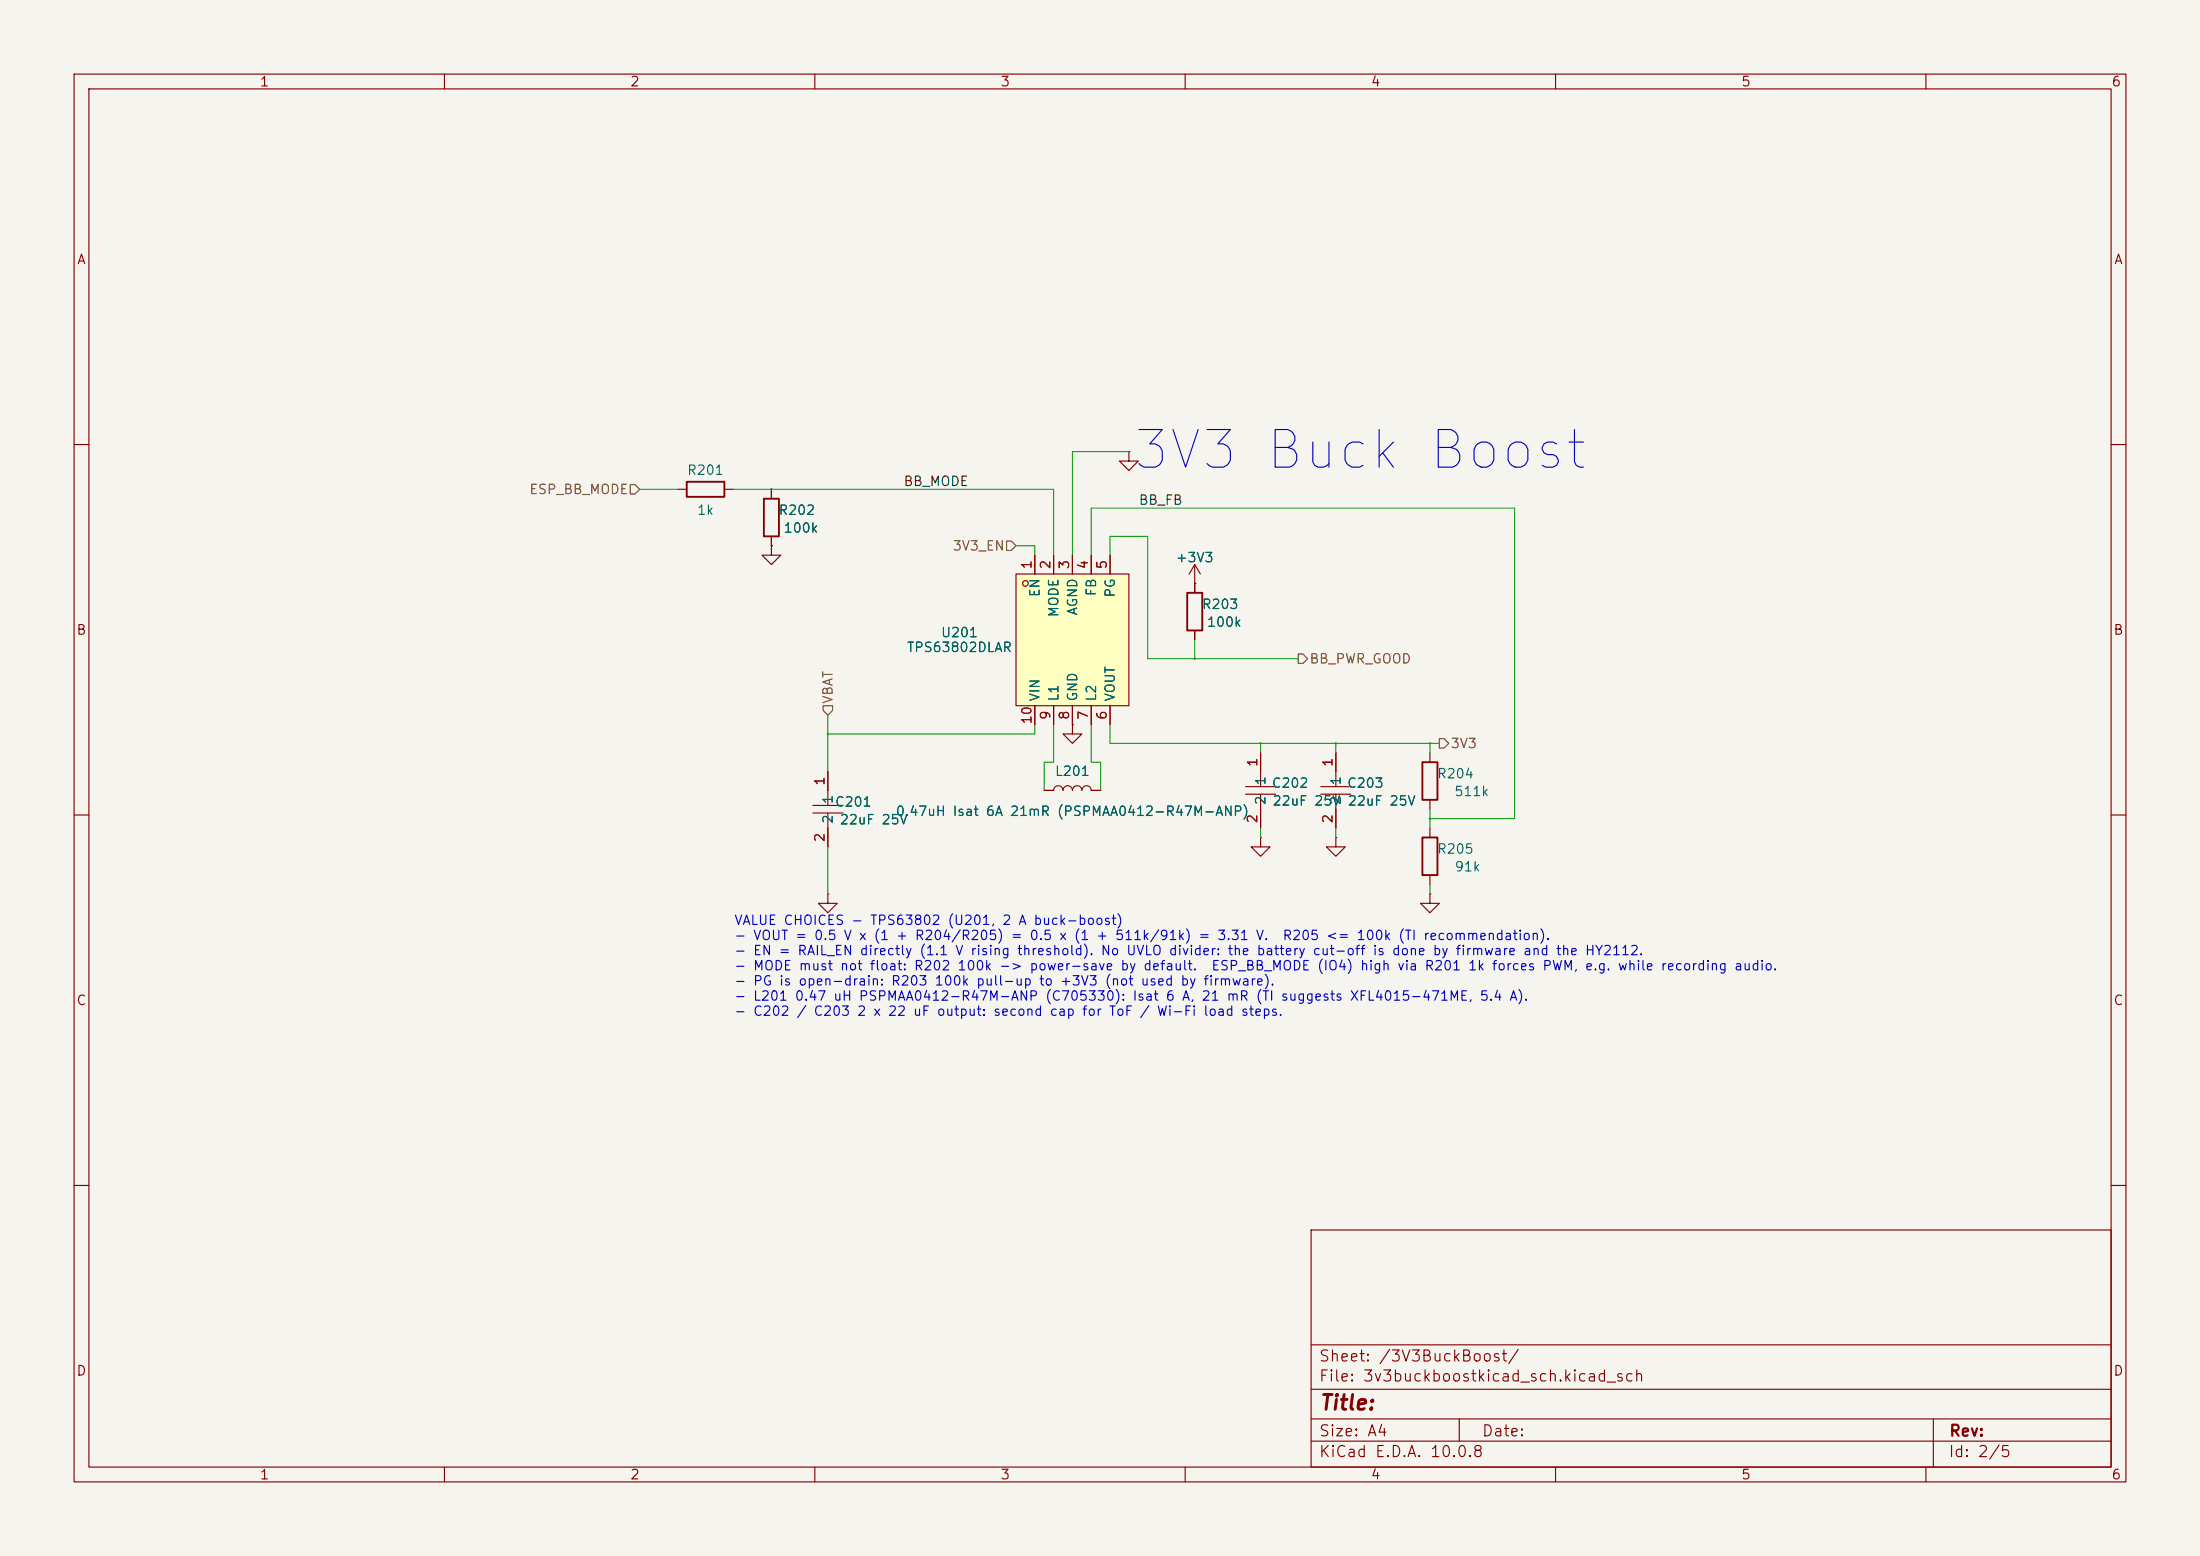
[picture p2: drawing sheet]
(kicad_sch
 (version 20260306)
 (generator "eeschema")
 (generator_version "10.0")
 (paper "A4")
 (lib_symbols
  (symbol "power:+3V3"
   (power global)
   (pin_numbers (hide yes))
   (pin_names
    (offset 0) (hide yes)) (exclude_from_sim no) (in_bom yes) (on_board yes)
   (in_pos_files yes)
   (duplicate_pin_numbers_are_jumpers no)
   (property "Reference" "#PWR" (at 0 -3.81 0) (show_name no) (do_not_autoplace no) (hide yes) (effects (font (size 1.27 1.27))))
   (property "Value" "+3V3" (at 0 3.556 0) (show_name no) (do_not_autoplace no) (effects (font (size 1.27 1.27))))
   (property "Footprint" "" (at 0 0 0) (show_name no) (do_not_autoplace no) (hide yes) (effects (font (size 1.27 1.27))))
   (property "Datasheet" "" (at 0 0 0) (show_name no) (do_not_autoplace no) (hide yes) (effects (font (size 1.27 1.27))))
   (property "Description" "Power symbol creates a global label with name \"+3V3\"" (at 0 0 0) (show_name no) (do_not_autoplace no) (hide yes) (effects (font (size 1.27 1.27))))
   (symbol "+3V3_0_1"
    (polyline (pts (xy -0.762 1.27) (xy 0 2.54)) (stroke (width 0) (type default)) (fill (type none)))
    (polyline (pts (xy 0 2.54) (xy 0.762 1.27)) (stroke (width 0) (type default)) (fill (type none)))
    (polyline (pts (xy 0 0) (xy 0 2.54)) (stroke (width 0) (type default)) (fill (type none))))
   (symbol "+3V3_1_1"
    (pin power_in line (at 0 0 90) (length 0) (name "" (effects (font (size 1.27 1.27)))) (number "1" (effects (font (size 1.27 1.27))))))
   (embedded_fonts no))
  (symbol "power:GND"
   (power global)
   (pin_numbers (hide yes))
   (pin_names
    (offset 0) (hide yes)) (exclude_from_sim no) (in_bom yes) (on_board yes)
   (in_pos_files yes)
   (duplicate_pin_numbers_are_jumpers no)
   (property "Reference" "#PWR" (at 0 -6.35 0) (show_name no) (do_not_autoplace no) (hide yes) (effects (font (size 1.27 1.27))))
   (property "Value" "GND" (at 0 -3.81 0) (show_name no) (do_not_autoplace no) (effects (font (size 1.27 1.27))))
   (property "Footprint" "" (at 0 0 0) (show_name no) (do_not_autoplace no) (hide yes) (effects (font (size 1.27 1.27))))
   (property "Datasheet" "" (at 0 0 0) (show_name no) (do_not_autoplace no) (hide yes) (effects (font (size 1.27 1.27))))
   (property "Description" "Power symbol creates a global label with name \"GND\" , ground" (at 0 0 0) (show_name no) (do_not_autoplace no) (hide yes) (effects (font (size 1.27 1.27))))
   (symbol "GND_0_1"
    (polyline (pts (xy 0 0) (xy 0 -1.27) (xy 1.27 -1.27) (xy 0 -2.54) (xy -1.27 -1.27) (xy 0 -1.27)) (stroke (width 0) (type default)) (fill (type none))))
   (symbol "GND_1_1"
    (pin power_in line (at 0 0 270) (length 0) (name "" (effects (font (size 1.27 1.27)))) (number "1" (effects (font (size 1.27 1.27))))))
   (embedded_fonts no))
  (symbol "sthymuli_jlc:CL21A226MAQNNNE" (exclude_from_sim no) (in_bom yes) (on_board yes)
   (in_pos_files yes)
   (duplicate_pin_numbers_are_jumpers no)
   (property "Reference" "C" (at 0 5.08 0) (show_name no) (do_not_autoplace no) (effects (font (size 1.27 1.27))))
   (property "Value" "CL21A226MAQNNNE" (at 0 -5.08 0) (show_name no) (do_not_autoplace no) (effects (font (size 1.27 1.27))))
   (property "Footprint" "sthymuli_jlc:C0805" (at 0 -7.62 0) (show_name no) (do_not_autoplace no) (hide yes) (effects (font (size 1.27 1.27))))
   (property "Datasheet" "https://lcsc.com/product-detail/Multilayer-Ceramic-Capacitors-MLCC-SMD-SMT_SAMSUNG_CL21A226MAQNNNE_22uF-226-20-25V_C45783.html" (at 0 -10.16 0) (show_name no) (do_not_autoplace no) (hide yes) (effects (font (size 1.27 1.27))))
   (property "Description" "" (at 0 0 0) (show_name no) (do_not_autoplace no) (hide yes) (effects (font (size 1.27 1.27))))
   (property "Manufacturer" "SAMSUNG(三星)" (at 0 -12.7 0) (show_name no) (do_not_autoplace no) (hide yes) (effects (font (size 1.27 1.27))))
   (property "MPN" "CL21A226MAQNNNE" (at 0 -15.24 0) (show_name no) (do_not_autoplace no) (hide yes) (effects (font (size 1.27 1.27))))
   (property "LCSC Part" "C45783" (at 0 -17.78 0) (show_name no) (do_not_autoplace no) (hide yes) (effects (font (size 1.27 1.27))))
   (symbol "CL21A226MAQNNNE_0_1"
    (polyline (pts (xy -0.51 0) (xy -2.54 0)) (stroke (width 0) (type default)) (fill (type none)))
    (polyline (pts (xy -0.51 -2.03) (xy -0.51 2.03)) (stroke (width 0) (type default)) (fill (type none)))
    (polyline (pts (xy 0.51 2.03) (xy 0.51 -2.03)) (stroke (width 0) (type default)) (fill (type none)))
    (polyline (pts (xy 2.54 0) (xy 0.51 0)) (stroke (width 0) (type default)) (fill (type none)))
    (pin passive line (at -5.08 0 0) (length 2.54) (name "1" (effects (font (size 1.27 1.27)))) (number "1" (effects (font (size 1.27 1.27)))))
    (pin passive line (at 5.08 0 180) (length 2.54) (name "2" (effects (font (size 1.27 1.27)))) (number "2" (effects (font (size 1.27 1.27))))))
   (embedded_fonts no))
  (symbol "sthymuli_jlc:L"
   (pin_numbers (hide yes))
   (pin_names
    (offset 1.016) (hide yes)) (exclude_from_sim no) (in_bom yes) (on_board yes)
   (in_pos_files yes)
   (duplicate_pin_numbers_are_jumpers no)
   (property "Reference" "L" (at -1.27 0 90) (show_name no) (do_not_autoplace no) (effects (font (size 1.27 1.27))))
   (property "Value" "L" (at 1.905 0 90) (show_name no) (do_not_autoplace no) (effects (font (size 1.27 1.27))))
   (property "Footprint" "" (at 0 0 0) (show_name no) (do_not_autoplace no) (hide yes) (effects (font (size 1.27 1.27))))
   (property "Datasheet" "" (at 0 0 0) (show_name no) (do_not_autoplace no) (hide yes) (effects (font (size 1.27 1.27))))
   (property "Description" "Inductor" (at 0 0 0) (show_name no) (do_not_autoplace no) (hide yes) (effects (font (size 1.27 1.27))))
   (symbol "L_0_1"
    (arc (start 0 2.54) (mid 0.6323 1.905) (end 0 1.27) (stroke (width 0) (type default)) (fill (type none)))
    (arc (start 0 1.27) (mid 0.6323 0.635) (end 0 0) (stroke (width 0) (type default)) (fill (type none)))
    (arc (start 0 0) (mid 0.6323 -0.635) (end 0 -1.27) (stroke (width 0) (type default)) (fill (type none)))
    (arc (start 0 -1.27) (mid 0.6323 -1.905) (end 0 -2.54) (stroke (width 0) (type default)) (fill (type none))))
   (symbol "L_1_1"
    (pin passive line (at 0 3.81 270) (length 1.27) (name "1" (effects (font (size 1.27 1.27)))) (number "1" (effects (font (size 1.27 1.27)))))
    (pin passive line (at 0 -3.81 90) (length 1.27) (name "2" (effects (font (size 1.27 1.27)))) (number "2" (effects (font (size 1.27 1.27))))))
   (embedded_fonts no))
  (symbol "sthymuli_jlc:R"
   (pin_numbers (hide yes))
   (pin_names
    (offset 0)) (exclude_from_sim no) (in_bom yes) (on_board yes)
   (in_pos_files yes)
   (duplicate_pin_numbers_are_jumpers no)
   (property "Reference" "R" (at 2.032 0 90) (show_name no) (do_not_autoplace no) (effects (font (size 1.27 1.27))))
   (property "Value" "R" (at 0 0 90) (show_name no) (do_not_autoplace no) (effects (font (size 1.27 1.27))))
   (property "Footprint" "" (at -1.778 0 90) (show_name no) (do_not_autoplace no) (hide yes) (effects (font (size 1.27 1.27))))
   (property "Datasheet" "" (at 0 0 0) (show_name no) (do_not_autoplace no) (hide yes) (effects (font (size 1.27 1.27))))
   (property "Description" "Resistor" (at 0 0 0) (show_name no) (do_not_autoplace no) (hide yes) (effects (font (size 1.27 1.27))))
   (symbol "R_0_1"
    (rectangle (start -1.016 -2.54) (end 1.016 2.54) (stroke (width 0.254) (type default)) (fill (type none))))
   (symbol "R_1_1"
    (pin passive line (at 0 3.81 270) (length 1.27) (name "" (effects (font (size 1.27 1.27)))) (number "1" (effects (font (size 1.27 1.27)))))
    (pin passive line (at 0 -3.81 90) (length 1.27) (name "" (effects (font (size 1.27 1.27)))) (number "2" (effects (font (size 1.27 1.27))))))
   (embedded_fonts no))
  (symbol "sthymuli_jlc:TPS63802DLAR" (exclude_from_sim no) (in_bom yes) (on_board yes)
   (in_pos_files yes)
   (duplicate_pin_numbers_are_jumpers no)
   (property "Reference" "U" (at 0 10.16 0) (show_name no) (do_not_autoplace no) (effects (font (size 1.27 1.27))))
   (property "Value" "TPS63802DLAR" (at 0 -10.16 0) (show_name no) (do_not_autoplace no) (effects (font (size 1.27 1.27))))
   (property "Footprint" "sthymuli_jlc:VSON-10_L3.0-W2.0-P0.50-TL" (at 0 -12.7 0) (show_name no) (do_not_autoplace no) (hide yes) (effects (font (size 1.27 1.27))))
   (property "Datasheet" "https://www.lcsc.com/datasheet/C2845237.pdf" (at 0 -15.24 0) (show_name no) (do_not_autoplace no) (hide yes) (effects (font (size 1.27 1.27))))
   (property "Description" "" (at 0 0 0) (show_name no) (do_not_autoplace no) (hide yes) (effects (font (size 1.27 1.27))))
   (property "Manufacturer" "TI(德州仪器)" (at 0 -17.78 0) (show_name no) (do_not_autoplace no) (hide yes) (effects (font (size 1.27 1.27))))
   (property "MPN" "TPS63802DLAR" (at 0 -20.32 0) (show_name no) (do_not_autoplace no) (hide yes) (effects (font (size 1.27 1.27))))
   (property "LCSC Part" "C2845237" (at 0 -22.86 0) (show_name no) (do_not_autoplace no) (hide yes) (effects (font (size 1.27 1.27))))
   (symbol "TPS63802DLAR_0_1"
    (rectangle (start -8.89 7.62) (end 8.89 -7.62) (stroke (width 0) (type default)) (fill (type background)))
    (circle (center -7.62 6.35) (radius 0.38) (stroke (width 0) (type default)) (fill (type none)))
    (pin input line (at -11.43 5.08 0) (length 2.54) (name "EN" (effects (font (size 1.27 1.27)))) (number "1" (effects (font (size 1.27 1.27)))))
    (pin input line (at -11.43 2.54 0) (length 2.54) (name "MODE" (effects (font (size 1.27 1.27)))) (number "2" (effects (font (size 1.27 1.27)))))
    (pin power_in line (at -11.43 0 0) (length 2.54) (name "AGND" (effects (font (size 1.27 1.27)))) (number "3" (effects (font (size 1.27 1.27)))))
    (pin input line (at -11.43 -2.54 0) (length 2.54) (name "FB" (effects (font (size 1.27 1.27)))) (number "4" (effects (font (size 1.27 1.27)))))
    (pin open_collector line (at -11.43 -5.08 0) (length 2.54) (name "PG" (effects (font (size 1.27 1.27)))) (number "5" (effects (font (size 1.27 1.27)))))
    (pin power_out line (at 11.43 -5.08 180) (length 2.54) (name "VOUT" (effects (font (size 1.27 1.27)))) (number "6" (effects (font (size 1.27 1.27)))))
    (pin passive line (at 11.43 -2.54 180) (length 2.54) (name "L2" (effects (font (size 1.27 1.27)))) (number "7" (effects (font (size 1.27 1.27)))))
    (pin power_in line (at 11.43 0 180) (length 2.54) (name "GND" (effects (font (size 1.27 1.27)))) (number "8" (effects (font (size 1.27 1.27)))))
    (pin passive line (at 11.43 2.54 180) (length 2.54) (name "L1" (effects (font (size 1.27 1.27)))) (number "9" (effects (font (size 1.27 1.27)))))
    (pin power_in line (at 11.43 5.08 180) (length 2.54) (name "VIN" (effects (font (size 1.27 1.27)))) (number "10" (effects (font (size 1.27 1.27))))))
   (embedded_fonts no)))
 (text "VALUE CHOICES - TPS63802 (U201, 2 A buck-boost)\n- VOUT = 0.5 V x (1 + R204/R205) = 0.5 x (1 + 511k/91k) = 3.31 V.  R205 <= 100k (TI recommendation).\n- EN = RAIL_EN directly (1.1 V rising threshold). No UVLO divider: the battery cut-off is done by firmware and the HY2112.\n- MODE must not float: R202 100k -> power-save by default.  ESP_BB_MODE (IO4) high via R201 1k forces PWM, e.g. while recording audio.\n- PG is open-drain: R203 100k pull-up to +3V3 (not used by firmware).\n- L201 0.47 uH PSPMAA0412-R47M-ANP (C705330): Isat 6 A, 21 mR (TI suggests XFL4015-471ME, 5.4 A).\n- C202 / C203 2 x 22 uF output: second cap for ToF / Wi-Fi load steps."
  (exclude_from_sim no)
  (at 99.06 123.698 0)
  (effects (font (size 1.27 1.27)) (justify left top)))
 (text "3V3 Buck Boost"
  (exclude_from_sim no)
  (at 183.642 60.96 0)
  (effects (font (size 5.08 5.08))))
 (junction
  (at 161.29 88.9)
  (diameter 0)
  (color 0 0 0 0))
 (junction
  (at 111.76 99.06)
  (diameter 0)
  (color 0 0 0 0))
 (junction
  (at 170.18 100.33)
  (diameter 0)
  (color 0 0 0 0))
 (junction
  (at 180.34 100.33)
  (diameter 0)
  (color 0 0 0 0))
 (junction
  (at 104.14 66.04)
  (diameter 0)
  (color 0 0 0 0))
 (junction
  (at 193.04 110.49)
  (diameter 0)
  (color 0 0 0 0))
 (junction
  (at 193.04 100.33)
  (diameter 0)
  (color 0 0 0 0))
 (wire
  (pts (xy 139.7 74.93) (xy 139.7 73.66))
  (stroke (width 0) (type default)))
 (wire
  (pts (xy 149.86 100.33) (xy 170.18 100.33))
  (stroke (width 0) (type default)))
 (wire
  (pts (xy 193.04 120.65) (xy 193.04 119.38))
  (stroke (width 0) (type default)))
 (wire
  (pts (xy 148.59 102.87) (xy 148.59 106.68))
  (stroke (width 0) (type default)))
 (wire
  (pts (xy 147.32 102.87) (xy 148.59 102.87))
  (stroke (width 0) (type default)))
 (wire
  (pts (xy 149.86 97.79) (xy 149.86 100.33))
  (stroke (width 0) (type default)))
 (wire
  (pts (xy 147.32 97.79) (xy 147.32 102.87))
  (stroke (width 0) (type default)))
 (wire
  (pts (xy 161.29 88.9) (xy 175.26 88.9))
  (stroke (width 0) (type default)))
 (wire
  (pts (xy 154.94 88.9) (xy 161.29 88.9))
  (stroke (width 0) (type default)))
 (wire
  (pts (xy 204.47 68.58) (xy 147.32 68.58))
  (stroke (width 0) (type default)))
 (wire
  (pts (xy 180.34 113.03) (xy 180.34 111.76))
  (stroke (width 0) (type default)))
 (wire
  (pts (xy 193.04 110.49) (xy 204.47 110.49))
  (stroke (width 0) (type default)))
 (wire
  (pts (xy 142.24 74.93) (xy 142.24 66.04))
  (stroke (width 0) (type default)))
 (wire
  (pts (xy 111.76 104.14) (xy 111.76 99.06))
  (stroke (width 0) (type default)))
 (wire
  (pts (xy 180.34 100.33) (xy 193.04 100.33))
  (stroke (width 0) (type default)))
 (wire
  (pts (xy 104.14 66.04) (xy 99.06 66.04))
  (stroke (width 0) (type default)))
 (wire
  (pts (xy 144.78 74.93) (xy 144.78 60.96))
  (stroke (width 0) (type default)))
 (wire
  (pts (xy 140.97 102.87) (xy 140.97 106.68))
  (stroke (width 0) (type default)))
 (wire
  (pts (xy 147.32 74.93) (xy 147.32 68.58))
  (stroke (width 0) (type default)))
 (wire
  (pts (xy 170.18 100.33) (xy 180.34 100.33))
  (stroke (width 0) (type default)))
 (wire
  (pts (xy 142.24 97.79) (xy 142.24 102.87))
  (stroke (width 0) (type default)))
 (wire
  (pts (xy 91.44 66.04) (xy 86.36 66.04))
  (stroke (width 0) (type default)))
 (wire
  (pts (xy 161.29 86.36) (xy 161.29 88.9))
  (stroke (width 0) (type default)))
 (wire
  (pts (xy 104.14 66.04) (xy 142.24 66.04))
  (stroke (width 0) (type default)))
 (wire
  (pts (xy 137.16 73.66) (xy 139.7 73.66))
  (stroke (width 0) (type default)))
 (wire
  (pts (xy 111.76 114.3) (xy 111.76 120.65))
  (stroke (width 0) (type default)))
 (wire
  (pts (xy 149.86 74.93) (xy 149.86 72.39))
  (stroke (width 0) (type default)))
 (wire
  (pts (xy 170.18 113.03) (xy 170.18 111.76))
  (stroke (width 0) (type default)))
 (wire
  (pts (xy 193.04 110.49) (xy 193.04 111.76))
  (stroke (width 0) (type default)))
 (wire
  (pts (xy 170.18 101.6) (xy 170.18 100.33))
  (stroke (width 0) (type default)))
 (wire
  (pts (xy 111.76 99.06) (xy 139.7 99.06))
  (stroke (width 0) (type default)))
 (wire
  (pts (xy 111.76 96.52) (xy 111.76 99.06))
  (stroke (width 0) (type default)))
 (wire
  (pts (xy 180.34 101.6) (xy 180.34 100.33))
  (stroke (width 0) (type default)))
 (wire
  (pts (xy 193.04 100.33) (xy 193.04 101.6))
  (stroke (width 0) (type default)))
 (wire
  (pts (xy 142.24 102.87) (xy 140.97 102.87))
  (stroke (width 0) (type default)))
 (wire
  (pts (xy 193.04 109.22) (xy 193.04 110.49))
  (stroke (width 0) (type default)))
 (wire
  (pts (xy 149.86 72.39) (xy 154.94 72.39))
  (stroke (width 0) (type default)))
 (wire
  (pts (xy 139.7 97.79) (xy 139.7 99.06))
  (stroke (width 0) (type default)))
 (wire
  (pts (xy 154.94 72.39) (xy 154.94 88.9))
  (stroke (width 0) (type default)))
 (wire
  (pts (xy 193.04 100.33) (xy 194.31 100.33))
  (stroke (width 0) (type default)))
 (wire
  (pts (xy 144.78 60.96) (xy 152.4 60.96))
  (stroke (width 0) (type default)))
 (wire
  (pts (xy 204.47 110.49) (xy 204.47 68.58))
  (stroke (width 0) (type default)))
 (label "BB_FB"
  (at 153.67 68.58 0)
  (effects (font (size 1.27 1.27)) (justify left bottom)))
 (label "BB_MODE"
  (at 121.92 66.04 0)
  (effects (font (size 1.27 1.27)) (justify left bottom)))
 (hierarchical_label "BB_PWR_GOOD"
  (shape output)
  (at 175.26 88.9 0)
  (effects (font (size 1.27 1.27)) (justify left)))
 (hierarchical_label "ESP_BB_MODE"
  (shape input)
  (at 86.36 66.04 180)
  (effects (font (size 1.27 1.27)) (justify right)))
 (hierarchical_label "3V3"
  (shape output)
  (at 194.31 100.33 0)
  (effects (font (size 1.27 1.27)) (justify left)))
 (hierarchical_label "3V3_EN"
  (shape input)
  (at 137.16 73.66 180)
  (effects (font (size 1.27 1.27)) (justify right)))
 (hierarchical_label "VBAT"
  (shape input)
  (at 111.76 96.52 90)
  (effects (font (size 1.27 1.27)) (justify left)))
 (symbol
  (lib_id "sthymuli_jlc:R")
  (at 104.14 69.85 0)
  (unit 1)
  (body_style 1)
  (exclude_from_sim no)
  (in_bom yes)
  (on_board yes)
  (in_pos_files yes)
  (dnp no)
  (property "Reference" "R202" (at 107.59 68.85 0) (show_name no) (do_not_autoplace no) (effects (font (size 1.27 1.27))))
  (property "Value" "100k" (at 108.14 71.25 0) (show_name no) (do_not_autoplace no) (effects (font (size 1.27 1.27))))
  (property "Footprint" "sthymuli_jlc:R_0603_1608Metric" (at 104.14 69.85 0) (hide yes) (show_name no) (do_not_autoplace no) (effects (font (size 1.27 1.27))))
  (property "Datasheet" "" (at 104.14 69.85 0) (hide yes) (show_name no) (do_not_autoplace no) (effects (font (size 1.27 1.27))))
  (property "Description" "Resistor" (at 104.14 69.85 0) (hide yes) (show_name no) (do_not_autoplace no) (effects (font (size 1.27 1.27))))
  (property "LCSC" "C25803" (at 104.14 69.85 0) (hide yes) (show_name no) (do_not_autoplace no) (effects (font (size 1.27 1.27))))
  (property "JSON_Ref" "R24" (at 104.14 69.85 0) (hide yes) (show_name no) (do_not_autoplace no) (effects (font (size 1.27 1.27))))
  (property "Note" "MODE must not float: power-save by default; optional ESP32 GPIO via ESP_BB_MODE for PWM while recording audio" (at 104.14 69.85 0) (hide yes) (show_name no) (do_not_autoplace no) (effects (font (size 1.27 1.27))))
  (property "Power_Section" "buckboost_3v3" (at 104.14 69.85 0) (hide yes) (show_name no) (do_not_autoplace no) (effects (font (size 1.27 1.27))))
  (pin "1")
  (pin "2"))
 (symbol
  (lib_id "sthymuli_jlc:L")
  (at 144.78 106.68 90)
  (unit 1)
  (body_style 1)
  (exclude_from_sim no)
  (in_bom yes)
  (on_board yes)
  (in_pos_files yes)
  (dnp no)
  (property "Reference" "L201" (at 144.78 104.08 90) (show_name no) (do_not_autoplace no) (effects (font (size 1.27 1.27))))
  (property "Value" "0.47uH Isat 6A 21mR (PSPMAA0412-R47M-ANP)" (at 144.78 109.48 90) (show_name no) (do_not_autoplace no) (effects (font (size 1.27 1.27))))
  (property "Footprint" "sthymuli_jlc:IND-SMD_L4.4-W4.2_PSPMAA0412" (at 144.78 106.68 90) (hide yes) (show_name no) (do_not_autoplace no) (effects (font (size 1.27 1.27))))
  (property "Datasheet" "https://www.lcsc.com/product-detail/C705330.html" (at 144.78 106.68 90) (hide yes) (show_name no) (do_not_autoplace no) (effects (font (size 1.27 1.27))))
  (property "Description" "Inductor" (at 144.78 106.68 90) (hide yes) (show_name no) (do_not_autoplace no) (effects (font (size 1.27 1.27))))
  (property "LCSC" "C705330" (at 144.78 106.68 90) (hide yes) (show_name no) (do_not_autoplace no) (effects (font (size 1.27 1.27))))
  (property "JSON_Ref" "L3" (at 144.78 106.68 90) (hide yes) (show_name no) (do_not_autoplace no) (effects (font (size 1.27 1.27))))
  (property "Note" "TI suggests Coilcraft XFL4015-471ME" (at 144.78 106.68 90) (hide yes) (show_name no) (do_not_autoplace no) (effects (font (size 1.27 1.27))))
  (property "Power_Section" "buckboost_3v3" (at 144.78 106.68 90) (hide yes) (show_name no) (do_not_autoplace no) (effects (font (size 1.27 1.27))))
  (pin "1")
  (pin "2"))
 (symbol
  (lib_id "power:GND")
  (at 180.34 113.03 0)
  (unit 1)
  (body_style 1)
  (exclude_from_sim no)
  (in_bom yes)
  (on_board yes)
  (in_pos_files yes)
  (dnp no)
  (property "Reference" "#PWR0207" (at 180.34 113.03 0) (hide yes) (show_name no) (do_not_autoplace no) (effects (font (size 1.27 1.27))))
  (property "Value" "GND" (at 180.34 115.53 0) (hide yes) (show_name no) (do_not_autoplace no) (effects (font (size 1.27 1.27))))
  (property "Footprint" "" (at 180.34 113.03 0) (hide yes) (show_name no) (do_not_autoplace no) (effects (font (size 1.27 1.27))))
  (property "Datasheet" "" (at 180.34 113.03 0) (hide yes) (show_name no) (do_not_autoplace no) (effects (font (size 1.27 1.27))))
  (property "Description" "" (at 180.34 113.03 0) (show_name no) (do_not_autoplace no) (effects (font (size 1.27 1.27))))
  (pin "1"))
 (symbol
  (lib_id "sthymuli_jlc:CL21A226MAQNNNE")
  (at 111.76 109.22 270)
  (unit 1)
  (body_style 1)
  (exclude_from_sim no)
  (in_bom yes)
  (on_board yes)
  (in_pos_files yes)
  (dnp no)
  (property "Reference" "C201" (at 115.21 108.22 90) (show_name no) (do_not_autoplace no) (effects (font (size 1.27 1.27))))
  (property "Value" "22uF 25V" (at 117.96 110.62 90) (show_name no) (do_not_autoplace no) (effects (font (size 1.27 1.27))))
  (property "Footprint" "sthymuli_jlc:C_0805_2012Metric" (at 111.76 109.22 90) (hide yes) (show_name no) (do_not_autoplace no) (effects (font (size 1.27 1.27))))
  (property "Datasheet" "https://lcsc.com/product-detail/Multilayer-Ceramic-Capacitors-MLCC-SMD-SMT_SAMSUNG_CL21A226MAQNNNE_22uF-226-20-25V_C45783.html" (at 111.76 109.22 90) (hide yes) (show_name no) (do_not_autoplace no) (effects (font (size 1.27 1.27))))
  (property "Description" "" (at 111.76 109.22 90) (hide yes) (show_name no) (do_not_autoplace no) (effects (font (size 1.27 1.27))))
  (property "LCSC" "C45783" (at 111.76 109.22 90) (hide yes) (show_name no) (do_not_autoplace no) (effects (font (size 1.27 1.27))))
  (property "JSON_Ref" "C20" (at 111.76 109.22 90) (hide yes) (show_name no) (do_not_autoplace no) (effects (font (size 1.27 1.27))))
  (property "Power_Section" "buckboost_3v3" (at 111.76 109.22 90) (hide yes) (show_name no) (do_not_autoplace no) (effects (font (size 1.27 1.27))))
  (pin "1")
  (pin "2"))
 (symbol
  (lib_id "power:GND")
  (at 111.76 120.65 0)
  (unit 1)
  (body_style 1)
  (exclude_from_sim no)
  (in_bom yes)
  (on_board yes)
  (in_pos_files yes)
  (dnp no)
  (property "Reference" "#PWR0202" (at 111.76 120.65 0) (hide yes) (show_name no) (do_not_autoplace no) (effects (font (size 1.27 1.27))))
  (property "Value" "GND" (at 111.76 123.15 0) (hide yes) (show_name no) (do_not_autoplace no) (effects (font (size 1.27 1.27))))
  (property "Footprint" "" (at 111.76 120.65 0) (hide yes) (show_name no) (do_not_autoplace no) (effects (font (size 1.27 1.27))))
  (property "Datasheet" "" (at 111.76 120.65 0) (hide yes) (show_name no) (do_not_autoplace no) (effects (font (size 1.27 1.27))))
  (property "Description" "" (at 111.76 120.65 0) (show_name no) (do_not_autoplace no) (effects (font (size 1.27 1.27))))
  (pin "1"))
 (symbol
  (lib_id "sthymuli_jlc:R")
  (at 95.25 66.04 270)
  (unit 1)
  (body_style 1)
  (exclude_from_sim no)
  (in_bom yes)
  (on_board yes)
  (in_pos_files yes)
  (dnp no)
  (property "Reference" "R201" (at 95.25 63.44 90) (show_name no) (do_not_autoplace no) (effects (font (size 1.27 1.27))))
  (property "Value" "1k" (at 95.25 68.84 90) (show_name no) (do_not_autoplace no) (effects (font (size 1.27 1.27))))
  (property "Footprint" "sthymuli_jlc:R_0603_1608Metric" (at 95.25 66.04 90) (hide yes) (show_name no) (do_not_autoplace no) (effects (font (size 1.27 1.27))))
  (property "Datasheet" "" (at 95.25 66.04 90) (hide yes) (show_name no) (do_not_autoplace no) (effects (font (size 1.27 1.27))))
  (property "Description" "Resistor" (at 95.25 66.04 90) (hide yes) (show_name no) (do_not_autoplace no) (effects (font (size 1.27 1.27))))
  (property "LCSC" "C21190" (at 95.25 66.04 90) (hide yes) (show_name no) (do_not_autoplace no) (effects (font (size 1.27 1.27))))
  (property "JSON_Ref" "R26" (at 95.25 66.04 90) (hide yes) (show_name no) (do_not_autoplace no) (effects (font (size 1.27 1.27))))
  (property "Note" "Optional (DNP if unused)" (at 95.25 66.04 90) (hide yes) (show_name no) (do_not_autoplace no) (effects (font (size 1.27 1.27))))
  (property "Power_Section" "buckboost_3v3" (at 95.25 66.04 90) (hide yes) (show_name no) (do_not_autoplace no) (effects (font (size 1.27 1.27))))
  (pin "1")
  (pin "2"))
 (symbol
  (lib_id "power:GND")
  (at 193.04 120.65 0)
  (unit 1)
  (body_style 1)
  (exclude_from_sim no)
  (in_bom yes)
  (on_board yes)
  (in_pos_files yes)
  (dnp no)
  (property "Reference" "#PWR0208" (at 193.04 120.65 0) (hide yes) (show_name no) (do_not_autoplace no) (effects (font (size 1.27 1.27))))
  (property "Value" "GND" (at 193.04 123.15 0) (hide yes) (show_name no) (do_not_autoplace no) (effects (font (size 1.27 1.27))))
  (property "Footprint" "" (at 193.04 120.65 0) (hide yes) (show_name no) (do_not_autoplace no) (effects (font (size 1.27 1.27))))
  (property "Datasheet" "" (at 193.04 120.65 0) (hide yes) (show_name no) (do_not_autoplace no) (effects (font (size 1.27 1.27))))
  (property "Description" "" (at 193.04 120.65 0) (show_name no) (do_not_autoplace no) (effects (font (size 1.27 1.27))))
  (pin "1"))
 (symbol
  (lib_id "power:GND")
  (at 144.78 97.79 0)
  (unit 1)
  (body_style 1)
  (exclude_from_sim no)
  (in_bom yes)
  (on_board yes)
  (in_pos_files yes)
  (dnp no)
  (property "Reference" "#PWR0203" (at 144.78 97.79 0) (hide yes) (show_name no) (do_not_autoplace no) (effects (font (size 1.27 1.27))))
  (property "Value" "GND" (at 144.78 100.29 0) (hide yes) (show_name no) (do_not_autoplace no) (effects (font (size 1.27 1.27))))
  (property "Footprint" "" (at 144.78 97.79 0) (hide yes) (show_name no) (do_not_autoplace no) (effects (font (size 1.27 1.27))))
  (property "Datasheet" "" (at 144.78 97.79 0) (hide yes) (show_name no) (do_not_autoplace no) (effects (font (size 1.27 1.27))))
  (property "Description" "" (at 144.78 97.79 0) (show_name no) (do_not_autoplace no) (effects (font (size 1.27 1.27))))
  (pin "1"))
 (symbol
  (lib_id "sthymuli_jlc:R")
  (at 193.04 115.57 0)
  (unit 1)
  (body_style 1)
  (exclude_from_sim no)
  (in_bom yes)
  (on_board yes)
  (in_pos_files yes)
  (dnp no)
  (property "Reference" "R205" (at 196.49 114.57 0) (show_name no) (do_not_autoplace no) (effects (font (size 1.27 1.27))))
  (property "Value" "91k" (at 198.14 116.97 0) (show_name no) (do_not_autoplace no) (effects (font (size 1.27 1.27))))
  (property "Footprint" "sthymuli_jlc:R_0603_1608Metric" (at 193.04 115.57 0) (hide yes) (show_name no) (do_not_autoplace no) (effects (font (size 1.27 1.27))))
  (property "Datasheet" "" (at 193.04 115.57 0) (hide yes) (show_name no) (do_not_autoplace no) (effects (font (size 1.27 1.27))))
  (property "Description" "Resistor" (at 193.04 115.57 0) (hide yes) (show_name no) (do_not_autoplace no) (effects (font (size 1.27 1.27))))
  (property "LCSC" "C23265" (at 193.04 115.57 0) (hide yes) (show_name no) (do_not_autoplace no) (effects (font (size 1.27 1.27))))
  (property "JSON_Ref" "R23" (at 193.04 115.57 0) (hide yes) (show_name no) (do_not_autoplace no) (effects (font (size 1.27 1.27))))
  (property "Note" "Must be <= 100k (TI)" (at 193.04 115.57 0) (hide yes) (show_name no) (do_not_autoplace no) (effects (font (size 1.27 1.27))))
  (property "Power_Section" "buckboost_3v3" (at 193.04 115.57 0) (hide yes) (show_name no) (do_not_autoplace no) (effects (font (size 1.27 1.27))))
  (pin "1")
  (pin "2"))
 (symbol
  (lib_id "sthymuli_jlc:TPS63802DLAR")
  (at 144.78 86.36 90)
  (mirror x)
  (unit 1)
  (body_style 1)
  (exclude_from_sim no)
  (in_bom yes)
  (on_board yes)
  (in_pos_files yes)
  (dnp no)
  (property "Reference" "U201" (at 129.54 85.36 90) (show_name no) (do_not_autoplace no) (effects (font (size 1.27 1.27))))
  (property "Value" "TPS63802DLAR" (at 129.54 87.36 90) (show_name no) (do_not_autoplace no) (effects (font (size 1.27 1.27))))
  (property "Footprint" "sthymuli_jlc:VSON-10_L3.0-W2.0-P0.50-TL" (at 144.78 86.36 90) (hide yes) (show_name no) (do_not_autoplace no) (effects (font (size 1.27 1.27))))
  (property "Datasheet" "https://www.lcsc.com/datasheet/C2845237.pdf" (at 144.78 86.36 90) (hide yes) (show_name no) (do_not_autoplace no) (effects (font (size 1.27 1.27))))
  (property "Description" "" (at 144.78 86.36 90) (hide yes) (show_name no) (do_not_autoplace no) (effects (font (size 1.27 1.27))))
  (property "LCSC" "C2845237" (at 144.78 86.36 90) (hide yes) (show_name no) (do_not_autoplace no) (effects (font (size 1.27 1.27))))
  (property "JSON_Ref" "U4" (at 144.78 86.36 90) (hide yes) (show_name no) (do_not_autoplace no) (effects (font (size 1.27 1.27))))
  (property "Power_Section" "buckboost_3v3" (at 144.78 86.36 90) (hide yes) (show_name no) (do_not_autoplace no) (effects (font (size 1.27 1.27))))
  (pin "1")
  (pin "2")
  (pin "3")
  (pin "4")
  (pin "5")
  (pin "6")
  (pin "7")
  (pin "8")
  (pin "9")
  (pin "10"))
 (symbol
  (lib_id "sthymuli_jlc:R")
  (at 161.29 82.55 0)
  (unit 1)
  (body_style 1)
  (exclude_from_sim no)
  (in_bom yes)
  (on_board yes)
  (in_pos_files yes)
  (dnp no)
  (property "Reference" "R203" (at 164.74 81.55 0) (show_name no) (do_not_autoplace no) (effects (font (size 1.27 1.27))))
  (property "Value" "100k" (at 165.29 83.95 0) (show_name no) (do_not_autoplace no) (effects (font (size 1.27 1.27))))
  (property "Footprint" "sthymuli_jlc:R_0603_1608Metric" (at 161.29 82.55 0) (hide yes) (show_name no) (do_not_autoplace no) (effects (font (size 1.27 1.27))))
  (property "Datasheet" "" (at 161.29 82.55 0) (hide yes) (show_name no) (do_not_autoplace no) (effects (font (size 1.27 1.27))))
  (property "Description" "Resistor" (at 161.29 82.55 0) (hide yes) (show_name no) (do_not_autoplace no) (effects (font (size 1.27 1.27))))
  (property "LCSC" "C25803" (at 161.29 82.55 0) (hide yes) (show_name no) (do_not_autoplace no) (effects (font (size 1.27 1.27))))
  (property "JSON_Ref" "R25" (at 161.29 82.55 0) (hide yes) (show_name no) (do_not_autoplace no) (effects (font (size 1.27 1.27))))
  (property "Note" "PG pull-up (optional)" (at 161.29 82.55 0) (hide yes) (show_name no) (do_not_autoplace no) (effects (font (size 1.27 1.27))))
  (property "Power_Section" "buckboost_3v3" (at 161.29 82.55 0) (hide yes) (show_name no) (do_not_autoplace no) (effects (font (size 1.27 1.27))))
  (pin "1")
  (pin "2"))
 (symbol
  (lib_id "power:GND")
  (at 170.18 113.03 0)
  (unit 1)
  (body_style 1)
  (exclude_from_sim no)
  (in_bom yes)
  (on_board yes)
  (in_pos_files yes)
  (dnp no)
  (property "Reference" "#PWR0206" (at 170.18 113.03 0) (hide yes) (show_name no) (do_not_autoplace no) (effects (font (size 1.27 1.27))))
  (property "Value" "GND" (at 170.18 115.53 0) (hide yes) (show_name no) (do_not_autoplace no) (effects (font (size 1.27 1.27))))
  (property "Footprint" "" (at 170.18 113.03 0) (hide yes) (show_name no) (do_not_autoplace no) (effects (font (size 1.27 1.27))))
  (property "Datasheet" "" (at 170.18 113.03 0) (hide yes) (show_name no) (do_not_autoplace no) (effects (font (size 1.27 1.27))))
  (property "Description" "" (at 170.18 113.03 0) (show_name no) (do_not_autoplace no) (effects (font (size 1.27 1.27))))
  (pin "1"))
 (symbol
  (lib_id "sthymuli_jlc:R")
  (at 193.04 105.41 0)
  (unit 1)
  (body_style 1)
  (exclude_from_sim no)
  (in_bom yes)
  (on_board yes)
  (in_pos_files yes)
  (dnp no)
  (property "Reference" "R204" (at 196.49 104.41 0) (show_name no) (do_not_autoplace no) (effects (font (size 1.27 1.27))))
  (property "Value" "511k" (at 198.69 106.81 0) (show_name no) (do_not_autoplace no) (effects (font (size 1.27 1.27))))
  (property "Footprint" "sthymuli_jlc:R_0603_1608Metric" (at 193.04 105.41 0) (hide yes) (show_name no) (do_not_autoplace no) (effects (font (size 1.27 1.27))))
  (property "Datasheet" "" (at 193.04 105.41 0) (hide yes) (show_name no) (do_not_autoplace no) (effects (font (size 1.27 1.27))))
  (property "Description" "Resistor" (at 193.04 105.41 0) (hide yes) (show_name no) (do_not_autoplace no) (effects (font (size 1.27 1.27))))
  (property "LCSC" "C23194" (at 193.04 105.41 0) (hide yes) (show_name no) (do_not_autoplace no) (effects (font (size 1.27 1.27))))
  (property "JSON_Ref" "R22" (at 193.04 105.41 0) (hide yes) (show_name no) (do_not_autoplace no) (effects (font (size 1.27 1.27))))
  (property "Note" "VOUT = 0.5*(1+511/91) = 3.31 V" (at 193.04 105.41 0) (hide yes) (show_name no) (do_not_autoplace no) (effects (font (size 1.27 1.27))))
  (property "Power_Section" "buckboost_3v3" (at 193.04 105.41 0) (hide yes) (show_name no) (do_not_autoplace no) (effects (font (size 1.27 1.27))))
  (pin "1")
  (pin "2"))
 (symbol
  (lib_id "power:GND")
  (at 104.14 73.66 0)
  (unit 1)
  (body_style 1)
  (exclude_from_sim no)
  (in_bom yes)
  (on_board yes)
  (in_pos_files yes)
  (dnp no)
  (property "Reference" "#PWR0201" (at 104.14 73.66 0) (hide yes) (show_name no) (do_not_autoplace no) (effects (font (size 1.27 1.27))))
  (property "Value" "GND" (at 104.14 76.16 0) (hide yes) (show_name no) (do_not_autoplace no) (effects (font (size 1.27 1.27))))
  (property "Footprint" "" (at 104.14 73.66 0) (hide yes) (show_name no) (do_not_autoplace no) (effects (font (size 1.27 1.27))))
  (property "Datasheet" "" (at 104.14 73.66 0) (hide yes) (show_name no) (do_not_autoplace no) (effects (font (size 1.27 1.27))))
  (property "Description" "" (at 104.14 73.66 0) (show_name no) (do_not_autoplace no) (effects (font (size 1.27 1.27))))
  (pin "1"))
 (symbol
  (lib_id "sthymuli_jlc:CL21A226MAQNNNE")
  (at 170.18 106.68 270)
  (unit 1)
  (body_style 1)
  (exclude_from_sim no)
  (in_bom yes)
  (on_board yes)
  (in_pos_files yes)
  (dnp no)
  (property "Reference" "C202" (at 174.18 105.68 90) (show_name no) (do_not_autoplace no) (effects (font (size 1.27 1.27))))
  (property "Value" "22uF 25V" (at 176.38 108.08 90) (show_name no) (do_not_autoplace no) (effects (font (size 1.27 1.27))))
  (property "Footprint" "sthymuli_jlc:C_0805_2012Metric" (at 170.18 106.68 90) (hide yes) (show_name no) (do_not_autoplace no) (effects (font (size 1.27 1.27))))
  (property "Datasheet" "https://lcsc.com/product-detail/Multilayer-Ceramic-Capacitors-MLCC-SMD-SMT_SAMSUNG_CL21A226MAQNNNE_22uF-226-20-25V_C45783.html" (at 170.18 106.68 90) (hide yes) (show_name no) (do_not_autoplace no) (effects (font (size 1.27 1.27))))
  (property "Description" "" (at 170.18 106.68 90) (hide yes) (show_name no) (do_not_autoplace no) (effects (font (size 1.27 1.27))))
  (property "LCSC" "C45783" (at 170.18 106.68 90) (hide yes) (show_name no) (do_not_autoplace no) (effects (font (size 1.27 1.27))))
  (property "JSON_Ref" "C21A" (at 170.18 106.68 90) (hide yes) (show_name no) (do_not_autoplace no) (effects (font (size 1.27 1.27))))
  (property "Power_Section" "buckboost_3v3" (at 170.18 106.68 90) (hide yes) (show_name no) (do_not_autoplace no) (effects (font (size 1.27 1.27))))
  (pin "1")
  (pin "2"))
 (symbol
  (lib_id "power:+3V3")
  (at 161.29 78.74 0)
  (unit 1)
  (body_style 1)
  (exclude_from_sim no)
  (in_bom yes)
  (on_board yes)
  (in_pos_files yes)
  (dnp no)
  (property "Reference" "#PWR0205" (at 161.29 78.74 0) (hide yes) (show_name no) (do_not_autoplace no) (effects (font (size 1.27 1.27))))
  (property "Value" "+3V3" (at 161.29 75.24 0) (show_name no) (do_not_autoplace no) (effects (font (size 1.27 1.27))))
  (property "Footprint" "" (at 161.29 78.74 0) (hide yes) (show_name no) (do_not_autoplace no) (effects (font (size 1.27 1.27))))
  (property "Datasheet" "" (at 161.29 78.74 0) (hide yes) (show_name no) (do_not_autoplace no) (effects (font (size 1.27 1.27))))
  (property "Description" "" (at 161.29 78.74 0) (show_name no) (do_not_autoplace no) (effects (font (size 1.27 1.27))))
  (pin "1"))
 (symbol
  (lib_id "sthymuli_jlc:CL21A226MAQNNNE")
  (at 180.34 106.68 270)
  (unit 1)
  (body_style 1)
  (exclude_from_sim no)
  (in_bom yes)
  (on_board yes)
  (in_pos_files yes)
  (dnp no)
  (property "Reference" "C203" (at 184.34 105.68 90) (show_name no) (do_not_autoplace no) (effects (font (size 1.27 1.27))))
  (property "Value" "22uF 25V" (at 186.54 108.08 90) (show_name no) (do_not_autoplace no) (effects (font (size 1.27 1.27))))
  (property "Footprint" "sthymuli_jlc:C_0805_2012Metric" (at 180.34 106.68 90) (hide yes) (show_name no) (do_not_autoplace no) (effects (font (size 1.27 1.27))))
  (property "Datasheet" "https://lcsc.com/product-detail/Multilayer-Ceramic-Capacitors-MLCC-SMD-SMT_SAMSUNG_CL21A226MAQNNNE_22uF-226-20-25V_C45783.html" (at 180.34 106.68 90) (hide yes) (show_name no) (do_not_autoplace no) (effects (font (size 1.27 1.27))))
  (property "Description" "" (at 180.34 106.68 90) (hide yes) (show_name no) (do_not_autoplace no) (effects (font (size 1.27 1.27))))
  (property "LCSC" "C45783" (at 180.34 106.68 90) (hide yes) (show_name no) (do_not_autoplace no) (effects (font (size 1.27 1.27))))
  (property "JSON_Ref" "C21B" (at 180.34 106.68 90) (hide yes) (show_name no) (do_not_autoplace no) (effects (font (size 1.27 1.27))))
  (property "Note" "Second output cap for ToF/WiFi peaks" (at 180.34 106.68 90) (hide yes) (show_name no) (do_not_autoplace no) (effects (font (size 1.27 1.27))))
  (property "Power_Section" "buckboost_3v3" (at 180.34 106.68 90) (hide yes) (show_name no) (do_not_autoplace no) (effects (font (size 1.27 1.27))))
  (pin "1")
  (pin "2"))
 (symbol
  (lib_id "power:GND")
  (at 152.4 60.96 0)
  (unit 1)
  (body_style 1)
  (exclude_from_sim no)
  (in_bom yes)
  (on_board yes)
  (in_pos_files yes)
  (dnp no)
  (property "Reference" "#PWR0204" (at 152.4 60.96 0) (hide yes) (show_name no) (do_not_autoplace no) (effects (font (size 1.27 1.27))))
  (property "Value" "GND" (at 152.4 63.46 0) (hide yes) (show_name no) (do_not_autoplace no) (effects (font (size 1.27 1.27))))
  (property "Footprint" "" (at 152.4 60.96 0) (hide yes) (show_name no) (do_not_autoplace no) (effects (font (size 1.27 1.27))))
  (property "Datasheet" "" (at 152.4 60.96 0) (hide yes) (show_name no) (do_not_autoplace no) (effects (font (size 1.27 1.27))))
  (property "Description" "" (at 152.4 60.96 0) (show_name no) (do_not_autoplace no) (effects (font (size 1.27 1.27))))
  (pin "1")))
